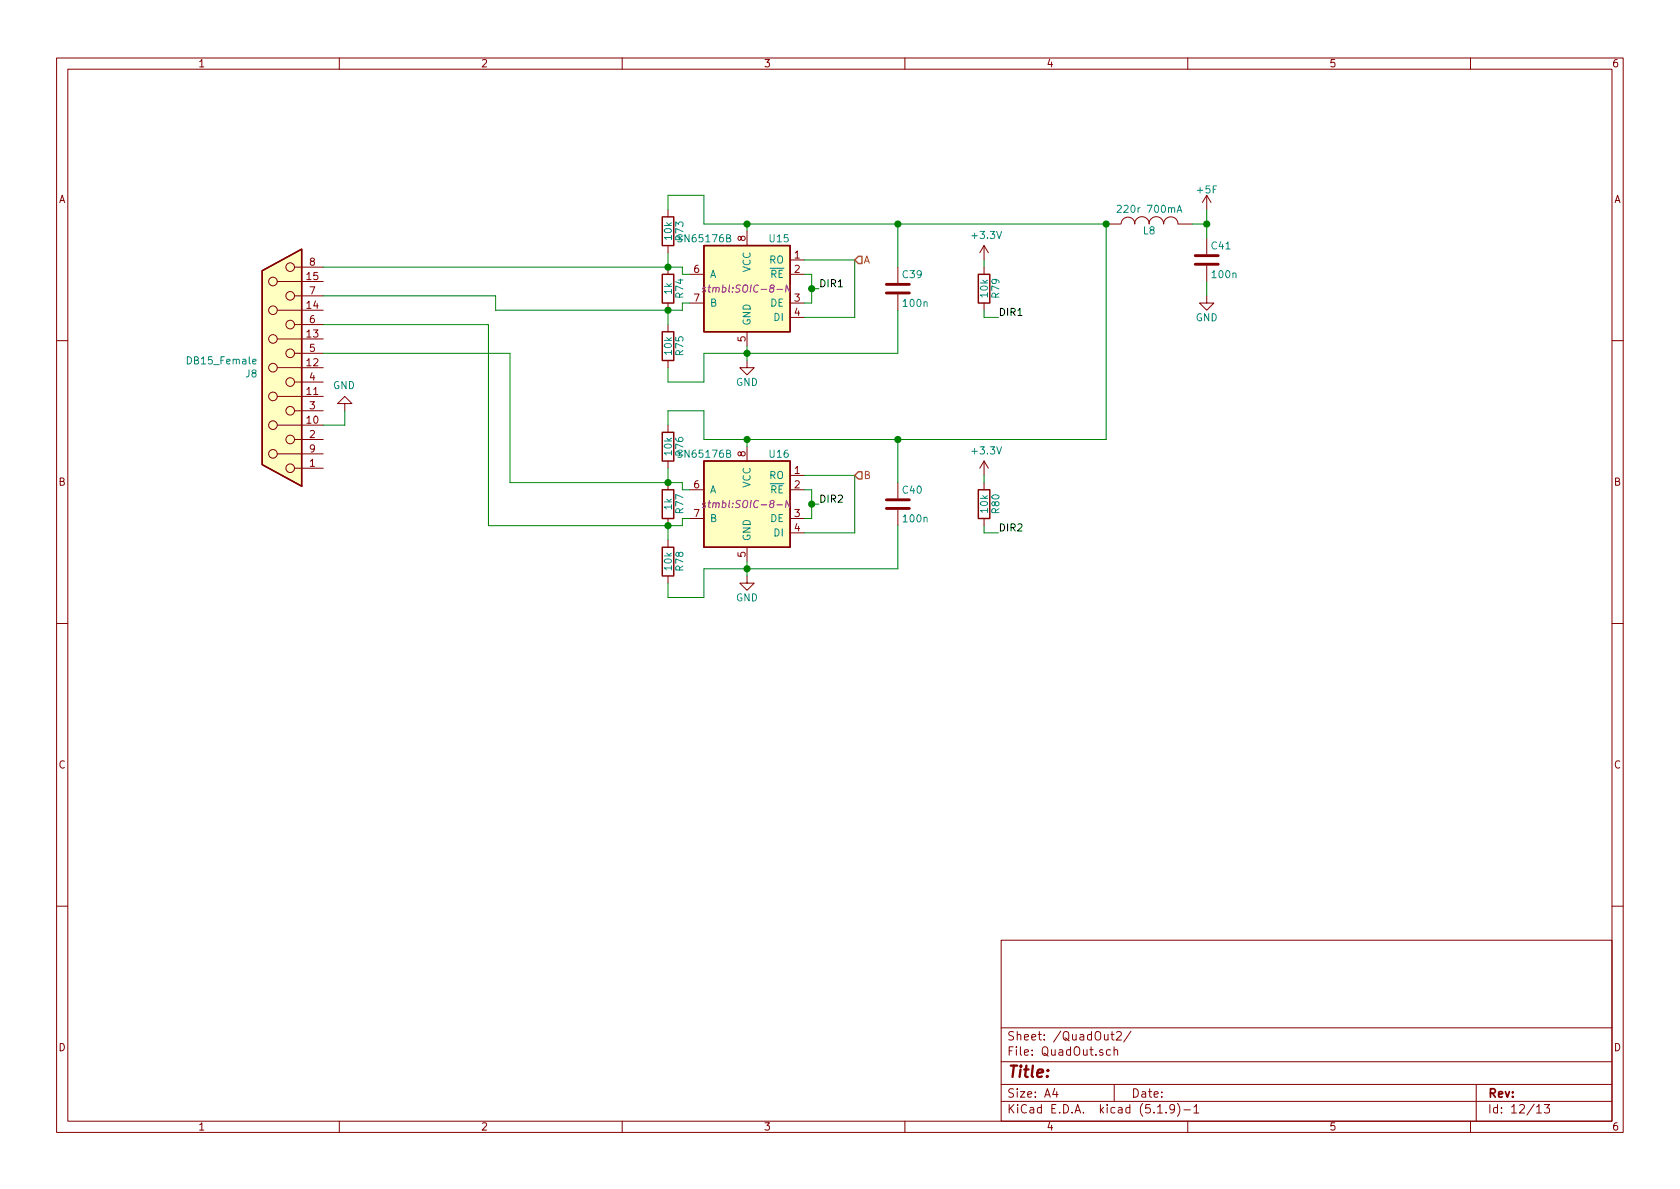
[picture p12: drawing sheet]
<svg xmlns="http://www.w3.org/2000/svg" width="297mm" height="210mm" viewBox="0 0 297 210" stroke-linecap="round" stroke-linejoin="round" font-family="sans-serif">
<g fill="none" stroke="#840000" stroke-width=".18">
<path d="M10 10.3h277v189.9h-277zM12 12.2h273v186.1h-273zM60 10.3v1.9M110 10.3v1.9M160 10.3v1.9M210 10.3v1.9M260 10.3v1.9M118.1 37.1v1.2M195.6 39.6h2.5M198.2 39.6a1.22 1.22 0 0 1 1.2-1.2 1.22 1.22 0 0 1 1.3 1.2M200.6 39.6a1.3 1.3 0 0 1 1.3-1.3 1.3 1.3 0 0 1 1.3 1.3M203.1 39.6a1.3 1.3 0 0 1 1.3-1.3 1.3 1.3 0 0 1 1.3 1.3 1.27 1.27 0 0 1 1.3-1.3 1.27 1.27 0 0 1 1.3 1.3h2.5"/>
<path d="M213.4 34.5l-.8 1.3M213.4 34.5v2.6M213.4 34.5l.7 1.3M49 49.8h8.1M49 54.9h8.1M49 59.9h8.1M52.1 47.2h5M52.1 52.3h5M52.1 57.4h5M118.1 43.4v1.3M118.1 47.2v1.3M118.1 53.6v1.3"/>
<path d="M118.1 57.4v1.3M121.9 48.5h2.6M121.9 53.6h2.6M132.1 40.9v2.5M132.1 58.7v2.5M139.7 46h2.5M139.7 48.5h2.5M139.7 53.6h2.5M139.7 56.1h2.5M158.7 47.2v2.8M158.7 52.1v2.8M174 43.4l-.8 1.3"/>
<path d="M174 43.4v2.6M174 47.2v1.3M174 53.6v1.3M174 43.4l.8 1.3M213.4 52.3v1.3h1.2l-1.2 1.3-1.3-1.3h1.3M213.4 42.2v2.8M213.4 47v2.8M10 60.2h2M49 65h8.1M49 70.1h8.1M49 75.2h8.1M52.1 62.5h5"/>
<path d="M52.1 67.6h5M52.1 72.6h5M52.1 77.7h5M61 71.4h1.2l-1.2-1.3-1.3 1.3h1.3v1.2M118.1 63.7v1.3M118.1 75.2v1.2M132.1 63.7v1.3h1.2l-1.2 1.3-1.3-1.3h1.3M132.1 79v2.5M285 60.2h2M49 80.3h8.1M52.1 82.8h5M118.1 81.5v1.3"/>
<path d="M118.1 85.3v1.3M118.1 91.7v1.3M118.1 95.5v1.3M121.9 86.6h2.6M121.9 91.7h2.6M132.1 96.8v2.5M139.7 84.1h2.5M139.7 86.6h2.5M139.7 91.7h2.5M139.7 94.2h2.5M158.7 85.3v2.8M158.7 90.2v2.8"/>
<path d="M174 81.5v2.6M174 85.3v1.3M174 91.7v1.3M174 81.5l-.8 1.3M174 81.5l.8 1.3M10 110.3h2M118.1 101.8v1.3M132.1 101.8v1.3h1.2l-1.2 1.3-1.3-1.3h1.3M285 110.3h2M10 160.2h2M177 166.3h108v32h-108zM285 160.2h2"/>
<path d="M60 198.3v1.9M110 198.3v1.9M160 198.3v1.9M177 194.8h108M177 191.8h108M177 187.8h108M177 181.8h108M186.5 192.5l-.4 1h1M186.8 193v1M196.3 185.7l-.4-.1-.3 .3 .1 .6 .2 .1 .4-.1M196.4 182.9h.6M196.6 182.4v1.3l.4 .2"/>
<path d="M197 185.7l.2-.1 .4 .1v.9M197 185.1v1.5M197 191.8v3M197.4 182.6l.2-.2h.4l.2 .2 .1 .2-1 1.1h1M200 182.3l-1.3 2M204.7 196.8h.8M206.2 196.7v.1M207.7 196l-.1 .1a.48 .48 0 0 1-.6 .1l-.2-.2 .2-.6a.48 .48 0 0 1 .6 .1 1.27 1.27 0 0 1-.2 1.2l-.4 .1M208.2 195.1a1.71 1.71 0 0 1 0 2.3M209.3 196.3h1.2M210 198.3v1.9M211.1 195.8l.4-.5v1.5"/>
<path d="M211.1 196.8h.9M260 198.3v1.9M261 191.8v6.5M271.7 195.8l.4-.5v1.5M271.7 196.8h.8M273 195.3h1l-.5 .6 .4 .1v.7l-.2 .1-.7-.1"/>
<circle cx="48.3" cy="49.8" r=".76"/>
<circle cx="48.3" cy="59.9" r=".76"/>
<circle cx="48.3" cy="54.9" r=".76"/>
<circle cx="51.3" cy="52.3" r=".76"/>
<circle cx="51.3" cy="57.4" r=".76"/>
<circle cx="51.3" cy="47.2" r=".76"/>
<circle cx="48.3" cy="70.1" r=".76"/>
<circle cx="48.3" cy="75.2" r=".76"/>
<circle cx="48.3" cy="65" r=".76"/>
<circle cx="51.3" cy="67.6" r=".76"/>
<circle cx="51.3" cy="72.6" r=".76"/>
<circle cx="51.3" cy="62.5" r=".76"/>
<circle cx="51.3" cy="77.7" r=".76"/>
<circle cx="48.3" cy="80.3" r=".76"/>
<circle cx="51.3" cy="82.8" r=".76"/>
</g>
<g fill="#ffffc2" stroke="#ffffc2" stroke-width=".18">
<path d="M46.4 47.9l6.9-3.8v41.9l-6.9-3.8z"/>
<path d="M124.5 81.5h15.2v15.3h-15.2z"/>
<path d="M124.5 43.4h15.2v15.3h-15.2z"/>
</g>
<path d="M117.1 38.3h2v5.1h-2zM46.4 47.9l6.9-3.8v41.9l-6.9-3.8zM117.1 48.5h2v5.1h-2zM117.1 58.7h2v5h-2zM124.5 43.4h15.2v15.3h-15.2zM173 48.5h2v5.1h-2zM117.1 76.4h2v5.1h-2zM117.1 86.6h2v5.1h-2zM117.1 96.8h2v5h-2zM124.5 81.5h15.2v15.3h-15.2zM173 86.6h2v5.1h-2z" fill="none" stroke="#840000" stroke-width=".25"/>
<path d="M197.5 36.4l.5-.1 .2 .3v.2l-.7 .8h.7M208.1 37.6l.4-1.3 .5 1.3M208.2 37.2h.6M44.7 63.9l.6-.1-.1-.2-.3-.1-.2 .2 .1 .6h.4" fill="none" stroke="#008484" stroke-width=".18"/>
<path d="M156.7 51.8h4.1M156.7 50.3h4.1M211.3 46.7h4.1M211.3 45.2h4.1M156.7 89.9h4.1M156.7 88.4h4.1" fill="none" stroke="#840000" stroke-width=".51"/>
<path d="M124.8 50.9l-.3-.1-.2 .2v.2l.4 .1v.3h-.5M139.8 50.4l-.2 1.3-.6-1.3-.1 1.3M124.8 89l-.3-.1-.2 .2v.2l.4 .1v.3h-.5M139.8 88.5l-.2 1.3-.6-1.3-.1 1.3" fill="none" stroke="#840084" stroke-width=".18"/>
<g fill="none" stroke="#008400" stroke-width=".18">
<path d="M118.1 37.1v-2.6h6.4v5.1h71.1v38.1h-71.1v-5.1h-6.4v2.6M132.1 39.6v1.3M158.7 39.6v7.6M210.8 39.6h2.6M213.4 37.1v5.1M57.1 57.4h29.3v35.6h34.2v-1.3h1.3M57.1 47.2h63.5v1.3h1.3M57.1 52.3h30.5v2.6h33v-1.3h1.3M118.1 44.7v2.5M118.1 54.9v2.5M142.2 48.5h1.3v5.1h-1.3M142.2 46h8.9v10.1h-8.9"/>
<path d="M143.5 51h1.3M158.7 54.9v7.6h-34.2v5.1h-6.4v-2.6M174 46v1.2M174 54.9v1.2h2.5M213.4 49.8v2.5M57.1 62.5h33.1v22.8h30.4v1.3h1.3M61 72.6v2.6h-3.9M132.1 61.2v2.5M132.1 77.7v1.3M158.7 77.7v7.6M118.1 82.8v2.5M118.1 93v2.5"/>
<path d="M132.1 99.3v2.5M142.2 86.6h1.3v5.1h-1.3M142.2 84.1h8.9v10.1h-8.9M143.5 89.1h1.3M158.7 93v7.6h-34.2v5.1h-6.4v-2.6M174 84.1v1.2M174 93v1.2h2.5"/>
</g>
<path d="M151.8 45.3h.6v1.3h-.6l-.7-.6zM151.8 83.4h.6v1.3h-.6l-.7-.6z" fill="none" stroke="#848400" stroke-width=".25"/>
<g fill="#008400" stroke="#008400" stroke-width=".25">
<circle cx="132.1" cy="62.5" r=".51"/>
<circle cx="213.4" cy="39.6" r=".51"/>
<circle cx="158.8" cy="39.6" r=".51"/>
<circle cx="132.1" cy="39.6" r=".51"/>
<circle cx="118.1" cy="54.9" r=".51"/>
<circle cx="118.1" cy="47.2" r=".51"/>
<circle cx="143.5" cy="51" r=".51"/>
<circle cx="132.1" cy="100.6" r=".51"/>
<circle cx="143.5" cy="89.1" r=".51"/>
<circle cx="195.6" cy="39.6" r=".51"/>
<circle cx="118.1" cy="85.3" r=".51"/>
<circle cx="118.1" cy="93" r=".51"/>
<circle cx="132.1" cy="77.7" r=".51"/>
<circle cx="158.8" cy="77.7" r=".51"/>
</g>
<text font-size="2.8" fill="#840000" x="178" y="190.5">Title:</text>
<g font-size="2.1" fill="#840000">
<text x="178" y="184">Sheet: /QuadOut2/</text>
<text x="178" y="186.7">File: QuadOut.sch</text>
<text x="178" y="196.9">KiCad E.D.A. kicad (5.1.9)-1</text>
<text x="178" y="194.1">Size: A4</text>
<text x="200" y="194.1">Date:</text>
<text x="263" y="194.1">Rev:</text>
<text x="263" y="196.9">Id: 12/13</text>
</g>
<g font-size="1.8" fill="#840000">
<text x="35" y="11.9">1</text>
<text x="85" y="11.9">2</text>
<text x="135" y="11.9">3</text>
<text x="185" y="11.9">4</text>
<text x="235" y="11.9">5</text>
<text x="285" y="11.9">6</text>
<text x="10.4" y="35.9">A</text>
<text x="285.4" y="35.9">A</text>
<text x="54.8" y="47">8</text>
<text x="131.8" y="42.6" transform="rotate(-90 131.8 42.6)">8</text>
<text x="140.5" y="45.7">1</text>
<text x="54.3" y="49.5">15</text>
<text x="54.8" y="52.1">7</text>
<text x="122.7" y="48.3">6</text>
<text x="122.7" y="53.3">7</text>
<text x="140.5" y="48.3">2</text>
<text x="140.5" y="53.3">3</text>
<text x="54.3" y="59.7">13</text>
<text x="54.3" y="54.6">14</text>
<text x="54.8" y="57.1">6</text>
<text x="140.5" y="55.9">4</text>
<text x="54.3" y="64.8">12</text>
<text x="54.8" y="62.2">5</text>
<text x="131.8" y="60.4" transform="rotate(-90 131.8 60.4)">5</text>
<text x="54.3" y="69.8">11</text>
<text x="54.8" y="67.3">4</text>
<text x="54.3" y="74.9">10</text>
<text x="54.8" y="77.5">2</text>
<text x="54.8" y="72.4">3</text>
<text x="54.8" y="82.5">1</text>
<text x="54.8" y="80">9</text>
<text x="131.8" y="80.7" transform="rotate(-90 131.8 80.7)">8</text>
<text x="140.5" y="83.8">1</text>
<text x="10.4" y="85.9">B</text>
<text x="122.7" y="86.4">6</text>
<text x="140.5" y="86.4">2</text>
<text x="285.4" y="85.9">B</text>
<text x="122.7" y="91.4">7</text>
<text x="140.5" y="91.4">3</text>
<text x="140.5" y="94">4</text>
<text x="131.8" y="98.5" transform="rotate(-90 131.8 98.5)">5</text>
<text x="10.4" y="135.9">C</text>
<text x="285.4" y="135.9">C</text>
<text x="10.4" y="185.9">D</text>
<text x="285.4" y="185.9">D</text>
<text x="35" y="199.9">1</text>
<text x="85" y="199.9">2</text>
<text x="135" y="199.9">3</text>
<text x="185" y="199.9">4</text>
<text x="235" y="199.9">5</text>
<text x="285" y="199.9">6</text>
</g>
<g font-size="1.8" fill="#008484">
<text x="211.8" y="34.2">+5F</text>
<text x="198.2" y="37.6">220r 700mA</text>
<text x="202.2" y="41.4">L8</text>
<text x="118.8" y="42.4" transform="rotate(-90 118.8 42.4)">10k</text>
<text x="120.2" y="42.8">SN65176B</text>
<text x="120.8" y="42.5" transform="rotate(-90 120.8 42.5)">R73</text>
<text x="136" y="46.6">RO</text>
<text x="136.1" y="42.8">U15</text>
<text x="172" y="42.3">+3.3V</text>
<text x="214.3" y="44.1">C41</text>
<text x="118.8" y="52" transform="rotate(-90 118.8 52)">1k</text>
<text x="120.8" y="52.6" transform="rotate(-90 120.8 52.6)">R74</text>
<text x="125.5" y="49.1">A</text>
<text x="132.7" y="48.2" transform="rotate(-90 132.7 48.2)">VCC</text>
<text x="136.2" y="49.1">RE</text>
<text x="159.7" y="49.2">C39</text>
<text x="174.7" y="52.5" transform="rotate(-90 174.7 52.5)">10k</text>
<text x="176.7" y="52.6" transform="rotate(-90 176.7 52.6)">R79</text>
<text x="214.5" y="49.2">100n</text>
<text x="125.5" y="54.2">B</text>
<text x="132.7" y="57.7" transform="rotate(-90 132.7 57.7)">GND</text>
<text x="136.2" y="54.2">DE</text>
<text x="136.9" y="56.8">DI</text>
<text x="159.8" y="54.3">100n</text>
<text x="211.4" y="56.8">GND</text>
<text x="33.4" y="64.4">DB15_Female</text>
<text x="118.8" y="62.7" transform="rotate(-90 118.8 62.7)">10k</text>
<text x="120.8" y="62.8" transform="rotate(-90 120.8 62.8)">R75</text>
<text x="43.5" y="66.7">J8</text>
<text x="58.9" y="68.8">GND</text>
<text x="130.1" y="68.2">GND</text>
<text x="118.8" y="80.5" transform="rotate(-90 118.8 80.5)">10k</text>
<text x="120.2" y="80.9">SN65176B</text>
<text x="120.8" y="80.6" transform="rotate(-90 120.8 80.6)">R76</text>
<text x="136.1" y="80.9">U16</text>
<text x="172" y="80.4">+3.3V</text>
<text x="125.5" y="87.2">A</text>
<text x="132.7" y="86.3" transform="rotate(-90 132.7 86.3)">VCC</text>
<text x="136" y="84.7">RO</text>
<text x="136.2" y="87.2">RE</text>
<text x="159.7" y="87.3">C40</text>
<text x="118.8" y="90.1" transform="rotate(-90 118.8 90.1)">1k</text>
<text x="120.8" y="90.7" transform="rotate(-90 120.8 90.7)">R77</text>
<text x="125.5" y="92.3">B</text>
<text x="132.7" y="95.8" transform="rotate(-90 132.7 95.8)">GND</text>
<text x="136.2" y="92.3">DE</text>
<text x="136.9" y="94.9">DI</text>
<text x="159.8" y="92.4">100n</text>
<text x="174.7" y="90.6" transform="rotate(-90 174.7 90.6)">10k</text>
<text x="176.7" y="90.7" transform="rotate(-90 176.7 90.7)">R80</text>
<text x="118.8" y="100.8" transform="rotate(-90 118.8 100.8)">10k</text>
<text x="120.8" y="100.9" transform="rotate(-90 120.8 100.9)">R78</text>
<text x="130.1" y="106.3">GND</text>
</g>
<g font-size="1.8" fill="#848400">
<text x="152.7" y="46.6">A</text>
<text x="152.7" y="84.7">B</text>
</g>
<g font-size="1.8" fill="#840084">
<text x="125.5" y="51.7">stmbl:SOIC-8-N</text>
<text x="125.5" y="89.8">stmbl:SOIC-8-N</text>
</g>
<g font-size="1.8">
<text x="144.8" y="50.8">DIR1</text>
<text x="176.5" y="55.9">DIR1</text>
<text x="144.8" y="88.9">DIR2</text>
<text x="176.5" y="94">DIR2</text>
</g>
</svg>
